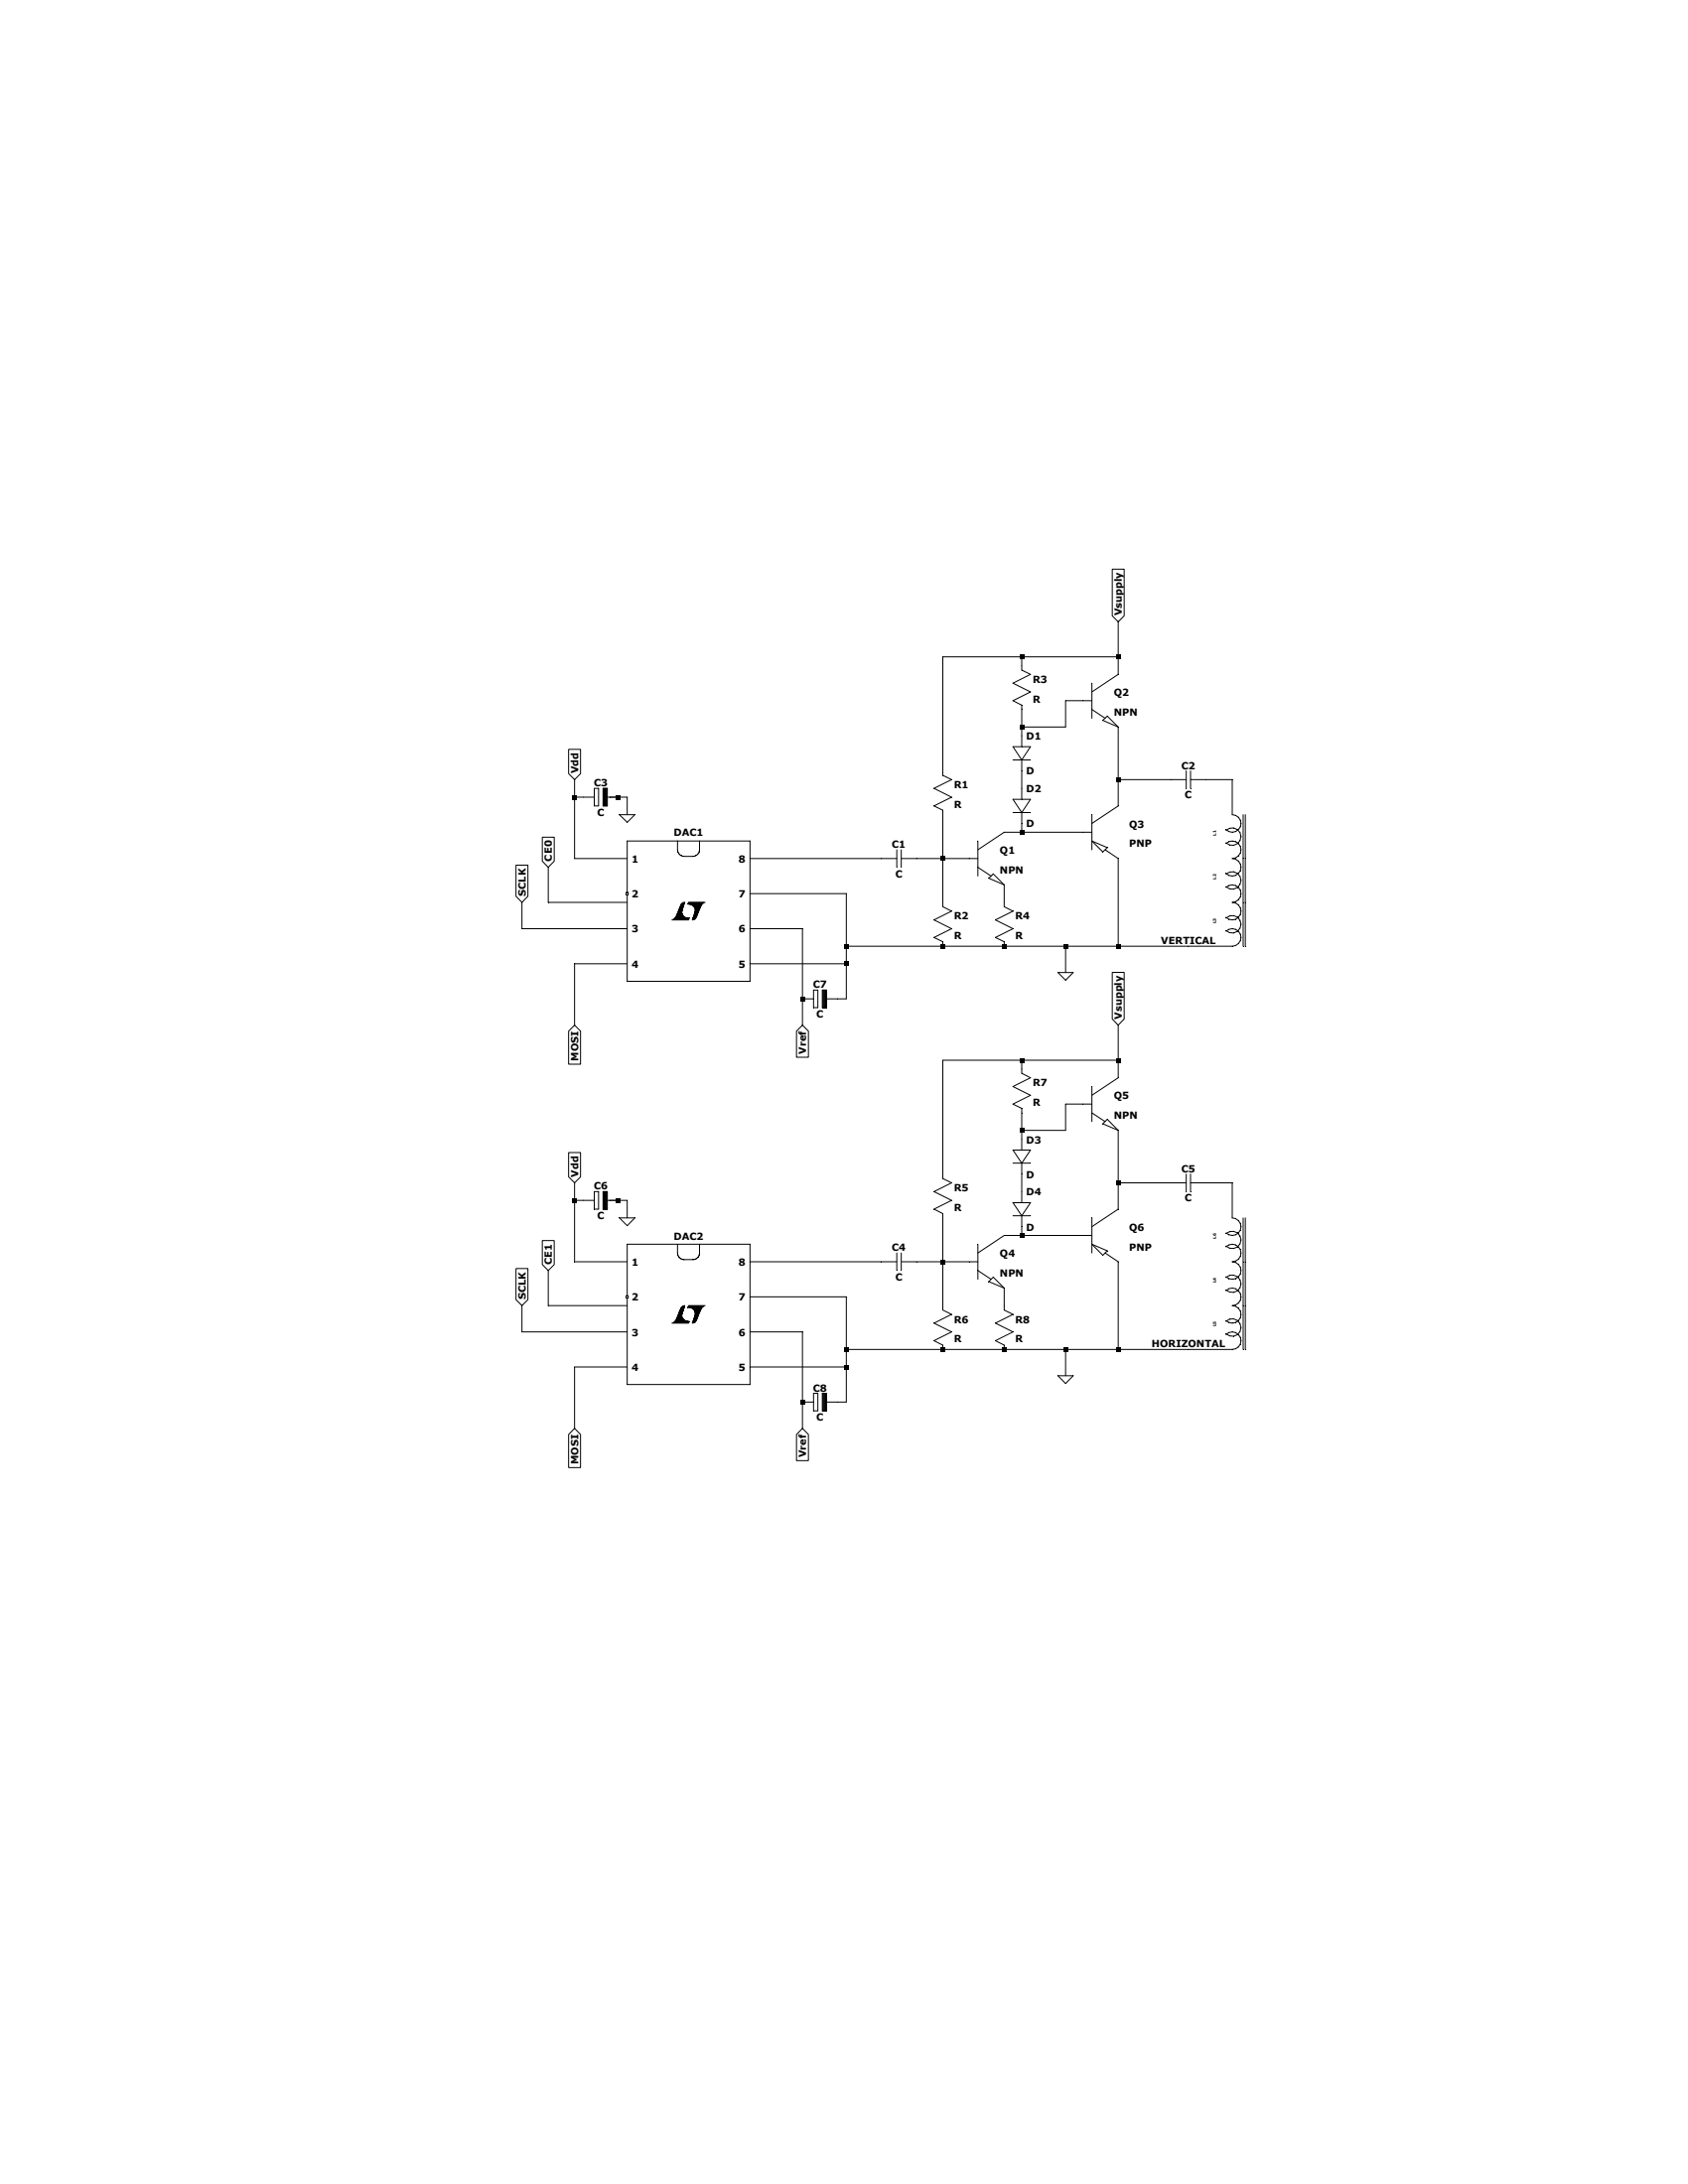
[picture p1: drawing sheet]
Version 4
SHEET 1 880 1288
WIRE 384 -224 240 -224
WIRE 560 -224 560 -288
WIRE 560 -224 384 -224
WIRE 384 -208 384 -224
WIRE 560 -192 560 -224
WIRE 496 -144 464 -144
WIRE 384 -96 384 -128
WIRE 464 -96 464 -144
WIRE 464 -96 384 -96
WIRE 384 -80 384 -96
WIRE 240 -16 240 -224
WIRE 560 0 560 -96
WIRE 656 0 560 0
WIRE 768 0 720 0
WIRE 384 16 384 -16
WIRE -432 32 -432 0
WIRE -416 32 -432 32
WIRE -352 32 -368 32
WIRE -336 32 -352 32
WIRE 560 48 560 0
WIRE -336 64 -336 32
WIRE 768 64 768 0
WIRE 384 96 384 80
WIRE 384 96 352 96
WIRE 496 96 384 96
WIRE -432 144 -432 32
WIRE -336 144 -432 144
WIRE 128 144 -112 144
WIRE 240 144 240 64
WIRE 240 144 192 144
WIRE 288 144 240 144
WIRE 64 208 -112 208
WIRE -480 224 -480 160
WIRE -336 224 -480 224
WIRE 240 224 240 144
WIRE 352 224 352 192
WIRE -528 272 -528 224
WIRE -336 272 -528 272
WIRE -16 272 -112 272
WIRE 64 304 64 208
WIRE 240 304 64 304
WIRE 352 304 240 304
WIRE 464 304 352 304
WIRE 560 304 560 144
WIRE 560 304 464 304
WIRE 688 304 560 304
WIRE 768 304 688 304
WIRE -336 336 -432 336
WIRE 64 336 64 304
WIRE 64 336 -112 336
WIRE 464 352 464 304
WIRE -16 400 -16 272
WIRE 64 400 64 336
WIRE 64 400 48 400
WIRE -432 448 -432 336
WIRE -16 448 -16 400
WIRE 384 512 240 512
WIRE 560 512 560 448
WIRE 560 512 384 512
WIRE 384 528 384 512
WIRE 560 544 560 512
WIRE 496 592 464 592
WIRE 384 640 384 608
WIRE 464 640 464 592
WIRE 464 640 384 640
WIRE 384 656 384 640
WIRE 240 720 240 512
WIRE 560 736 560 640
WIRE 656 736 560 736
WIRE 768 736 720 736
WIRE 384 752 384 720
WIRE -432 768 -432 736
WIRE -416 768 -432 768
WIRE -352 768 -368 768
WIRE -336 768 -352 768
WIRE 560 784 560 736
WIRE -336 800 -336 768
WIRE 768 800 768 736
WIRE 384 832 384 816
WIRE 384 832 352 832
WIRE 496 832 384 832
WIRE -432 880 -432 768
WIRE -336 880 -432 880
WIRE 128 880 -112 880
WIRE 240 880 240 800
WIRE 240 880 192 880
WIRE 288 880 240 880
WIRE 64 944 -112 944
WIRE -480 960 -480 896
WIRE -336 960 -480 960
WIRE 240 960 240 880
WIRE 352 960 352 928
WIRE -528 1008 -528 960
WIRE -336 1008 -528 1008
WIRE -16 1008 -112 1008
WIRE 64 1040 64 944
WIRE 240 1040 64 1040
WIRE 352 1040 240 1040
WIRE 464 1040 352 1040
WIRE 560 1040 560 880
WIRE 560 1040 464 1040
WIRE 688 1040 560 1040
WIRE 768 1040 688 1040
WIRE -336 1072 -432 1072
WIRE 64 1072 64 1040
WIRE 64 1072 -112 1072
WIRE 464 1088 464 1040
WIRE -16 1136 -16 1008
WIRE 64 1136 64 1072
WIRE 64 1136 48 1136
WIRE -432 1184 -432 1072
WIRE -16 1184 -16 1136
FLAG 464 352 0
FLAG 560 -288 Vsupply
IOPIN 560 -288 In
FLAG -16 448 Vref
IOPIN -16 448 In
FLAG -432 0 Vdd
IOPIN -432 0 In
FLAG -480 160 CE0
IOPIN -480 160 In
FLAG -528 224 SCLK
IOPIN -528 224 In
FLAG -432 448 MOSI
IOPIN -432 448 In
FLAG -336 64 0
FLAG 464 1088 0
FLAG 560 448 Vsupply
IOPIN 560 448 In
FLAG -16 1184 Vref
IOPIN -16 1184 In
FLAG -432 736 Vdd
IOPIN -432 736 In
FLAG -480 896 CE1
IOPIN -480 896 In
FLAG -528 960 SCLK
IOPIN -528 960 In
FLAG -432 1184 MOSI
IOPIN -432 1184 In
FLAG -336 800 0
FLAG 688 304 VERTICAL
FLAG 688 1040 HORIZONTAL
SYMBOL cap 192 128 R90
WINDOW 0 0 32 VBottom 2
WINDOW 3 32 32 VTop 2
SYMATTR InstName C1
SYMBOL npn 288 96 R0
SYMATTR InstName Q1
SYMBOL npn 496 -192 R0
SYMATTR InstName Q2
SYMBOL pnp 496 48 R0
SYMATTR InstName Q3
SYMBOL cap 720 -16 R90
WINDOW 0 0 32 VBottom 2
WINDOW 3 32 32 VTop 2
SYMATTR InstName C2
SYMBOL res 224 -32 R0
SYMATTR InstName R1
SYMBOL res 224 208 R0
SYMATTR InstName R2
SYMBOL res 368 -224 R0
SYMATTR InstName R3
SYMBOL res 336 208 R0
SYMATTR InstName R4
SYMBOL sym\\Magnetic\\ferrite\ bead 800 144 R90
SYMATTR InstName L2
SYMBOL sym\\Magnetic\\ferrite\ bead 800 224 R90
SYMATTR InstName L3
SYMBOL sym\\Magnetic\\ferrite\ bead 800 64 R90
SYMATTR InstName L1
SYMBOL Misc\\DIP8 -224 240 R0
SYMATTR InstName DAC1
SYMBOL diode 368 -80 R0
SYMATTR InstName D1
SYMBOL diode 368 16 R0
SYMATTR InstName D2
SYMBOL Misc\\EuropeanPolcap -416 48 R270
WINDOW 0 32 32 VTop 2
WINDOW 3 0 32 VBottom 2
SYMATTR InstName C3
SYMBOL cap 192 864 R90
WINDOW 0 0 32 VBottom 2
WINDOW 3 32 32 VTop 2
SYMATTR InstName C4
SYMBOL npn 288 832 R0
SYMATTR InstName Q4
SYMBOL npn 496 544 R0
SYMATTR InstName Q5
SYMBOL pnp 496 784 R0
SYMATTR InstName Q6
SYMBOL cap 720 720 R90
WINDOW 0 0 32 VBottom 2
WINDOW 3 32 32 VTop 2
SYMATTR InstName C5
SYMBOL res 224 704 R0
SYMATTR InstName R5
SYMBOL res 224 944 R0
SYMATTR InstName R6
SYMBOL res 368 512 R0
SYMATTR InstName R7
SYMBOL res 336 944 R0
SYMATTR InstName R8
SYMBOL sym\\Magnetic\\ferrite\ bead 800 880 R90
SYMATTR InstName L4
SYMBOL sym\\Magnetic\\ferrite\ bead 800 960 R90
SYMATTR InstName L5
SYMBOL sym\\Magnetic\\ferrite\ bead 800 800 R90
SYMATTR InstName L6
SYMBOL Misc\\DIP8 -224 976 R0
SYMATTR InstName DAC2
SYMBOL diode 368 656 R0
SYMATTR InstName D3
SYMBOL diode 368 752 R0
SYMATTR InstName D4
SYMBOL Misc\\EuropeanPolcap -416 784 R270
WINDOW 0 32 32 VTop 2
WINDOW 3 0 32 VBottom 2
SYMATTR InstName C6
SYMBOL Misc\\EuropeanPolcap -16 416 R270
WINDOW 0 32 32 VTop 2
WINDOW 3 0 32 VBottom 2
SYMATTR InstName C7
SYMBOL Misc\\EuropeanPolcap -16 1152 R270
WINDOW 0 32 32 VTop 2
WINDOW 3 0 32 VBottom 2
SYMATTR InstName C8
